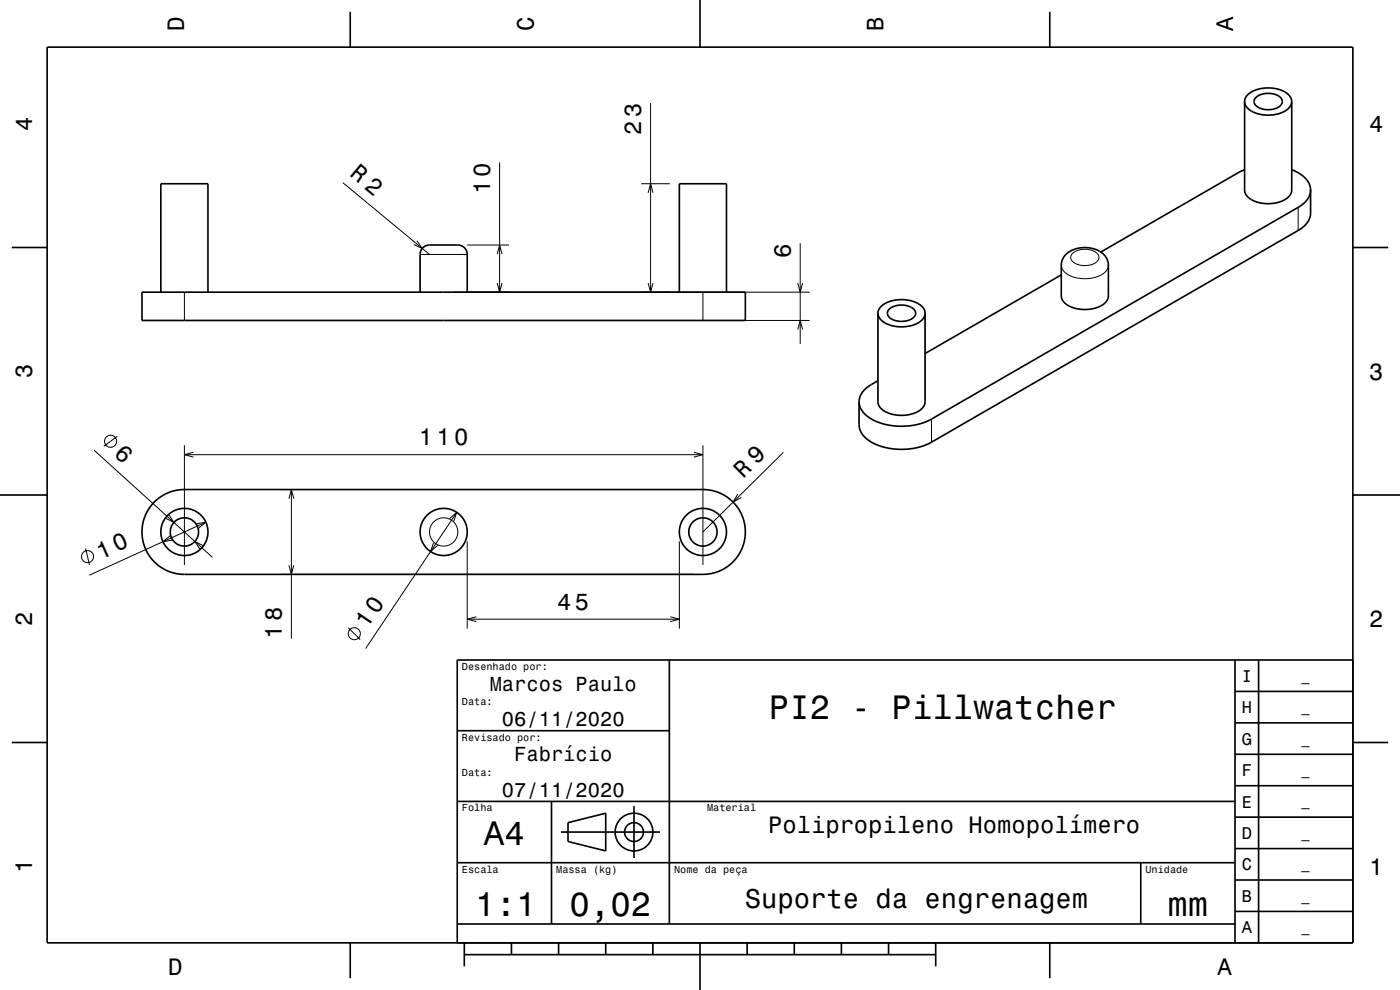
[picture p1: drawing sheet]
<svg xmlns="http://www.w3.org/2000/svg" width="297mm" height="210mm" viewBox="0 0 297 210" stroke-linecap="round" stroke-linejoin="round" font-family="sans-serif">
<g fill="none" stroke="#000" stroke-width=".21">
<path d="M72.7 38.8l18.4 15.2M106 34.5v27.5M136 39h6.1M138 21.9v40.1M88.4 51.1l1.2 1.6-1.8-.8M89.1 54h10M99.1 52h8.9M105.5 53.9l.5-1.9 .5 1.9M137.5 40.9l.5-1.9 .5 1.9M169.8 51.6v21.4M225.1 56.2a3.4 3.4 0 0 0 3.2 2.7 6.5 6.5 0 0 0 6.6-1.7l.2-1M227.5 53.8a4.1 4.1 0 0 1 5.5 .3 1.51 1.51 0 0 1-1.3 2 3.9 3.9 0 0 1-4.5-1.1 1.09 1.09 0 0 1 .3-1.2z"/>
<path d="M275.4 44v4.9M39.1 62v6M96.1 68h75.7M96.1 62h75.7M105.5 60l.5 2 .5-2M137.5 60l.5 2 .5-2M149.1 62v6M169.2 60l.6 2 .5-2M169.2 69.9l.6-1.9 .5 1.9M20 95.5l25 22.7M24.9 92.5l-2.9 2.2M39.1 94.4v25.4"/>
<path d="M39.1 96.4h110M41.1 95.9l-2 .5 2 .6M147.2 95.9l1.9 .5-1.9 .6M149.1 94.4v25.4M166.2 96l-17.1 16.8M197.6 88.9v4.9M18.2 116.3l.8 3.5M35.8 109.1l1.1 1.7-1.8-.9M36.1 113.6l-1.5 1.3 1.9-.3M41.7 111.1l2-.3-1.6 1.2M43.1 115.8l-1.8-.9 1.1 1.6M43.7 110.8l-24.7 11.2"/>
<path d="M59.8 103.8h87.3M61.3 119.9l.5 1.9 .5-1.9M61.3 105.8l.5-2 .5 2M61.8 103.8v31.7M92 115.1l-.7 1.9 1.5-1.3M95.4 110l1.5-1.3-.6 1.9M96.9 108.7l-19.3 28.9M99.1 114.8v18.5M144.1 114.8v18.5M156.5 104.8l-1 1.7 1.8-1M59.8 121.8h87.3M73.9 133.2l2.5 2.5"/>
<path d="M99.1 131.3h45M101.1 130.8l-2 .5 2 .6M142.2 130.8l1.9 .5-1.9 .6"/>
<circle cx="23.5" cy="93.6" r="1.28"/>
<circle cx="18.6" cy="118.1" r="1.28"/>
<circle cx="94.1" cy="112.8" r="3"/>
<circle cx="75.2" cy="134.4" r="1.28"/>
</g>
<g fill="none" stroke="#000" stroke-width=".35">
<path d="M10 10h277v190h-277zM74.3 2.5v7.5M148.5 0v10M222.7 2.5v7.5M264 21.5v18.8a3.4 3.4 0 0 0 3.2 2.7 6.6 6.6 0 0 0 6.5-1.7l.3-1v-18.8M264 21.5a3.4 3.4 0 0 1 3.2-2.6 6.5 6.5 0 0 1 6.5 1.6l.3 1M264 21.5a3.4 3.4 0 0 0 3.2 2.7 6.6 6.6 0 0 0 6.5-1.7l.3-1M264 36l-1.1 .5-29.4 17M266.5 20.6a4.2 4.2 0 0 1 5.4 .4 1.4 1.4 0 0 1-1.1 1.9 3.9 3.9 0 0 1-4.7-.9v-.7zM274 36h.1a5.2 5.2 0 0 1 3.9 4.3M2.5 52.5h7.5M225.1 58.3l-28.8 16.7"/>
<path d="M226.2 53.9a6.1 6.1 0 0 1 8.3 .5l.4 .6 .2 1.2v6.6a3.4 3.4 0 0 1-3.1 2.7 6.6 6.6 0 0 1-6.6-1.7l-.3-.9v-6.7a3.2 3.2 0 0 1 1.1-2.3zM278 40.3a4.4 4.4 0 0 1-2.6 3.7l-78.1 45.1-2.5 .9-3.2 .4-2.9-.2-2.5-.7a5.3 5.3 0 0 1-4-4.3M278 40.3v4.9a4.4 4.4 0 0 1-2.6 3.7l-78.1 45.1-2.5 .9-2.9 .4-3-.2-2.7-.7a5.3 5.3 0 0 1-4-4.3v-4.9M287 52.5h7.5M30.1 62h128v6h-128zM34.1 62v-23h10v23M89.1 62v-8a2 2 0 0 1 2-2h6a2 2 0 0 1 2 2v8M144.1 62v-23h10v23M186.2 66.4v18.8a3.5 3.5 0 0 0 3.2 2.7 6.5 6.5 0 0 0 6.6-1.7l.3-1v-18.8M186.2 66.4a3.4 3.4 0 0 0 3.2 2.7 6.5 6.5 0 0 0 6.6-1.7l.3-1M186.2 66.4a3.3 3.3 0 0 1 3-2.6 6.7 6.7 0 0 1 6.7 1.5l.4 1.1M188.7 65.6a4.1 4.1 0 0 1 5.4 .3 1.43 1.43 0 0 1-1.2 2 4 4 0 0 1-4.6-1v-.6z"/>
<path d="M186.2 80.8l-1.3 .7a4.5 4.5 0 0 0-2.7 3.7M0 105h10M32.8 106.4a9 9 0 0 1 6.3-2.6h110a9 9 0 0 1 9 9 9 9 0 0 1-9 9h-110a9 9 0 0 1-8.3-5.5 9 9 0 0 1 2-9.9zM287 105h10M142 140v56M262 140v60M267 140v60M287 140h-190v60M2.5 157.5h7.5M97 155h45M262 153.3h25M262 146.7h25"/>
<path d="M287 157.5h7.5M97 170h165M117 170v26M119 176.5h21M120.5 174.5l8-2v8l-8-2zM134.5 171v11M262 173.3h25M262 166.7h25M262 160h25M97 196h165M97 183h165M242 183v13"/>
<path d="M262 193.3h25M262 186.7h25M262 180h25M74.3 200v7.5M98.5 202.5h100M98.5 200v5M108.5 200v2.5M118.5 200v2.5M128.5 200v2.5M138.5 200v2.5M148.5 200v10M158.5 200v2.5"/>
<path d="M168.5 200v2.5M178.5 200v2.5M188.5 200v2.5M198.5 200v5M222.7 200v7.5"/>
<circle cx="39.1" cy="112.8" r="3"/>
<circle cx="39.1" cy="112.8" r="5"/>
<circle cx="94.1" cy="112.8" r="5"/>
<circle cx="149.1" cy="112.8" r="5"/>
<circle cx="149.1" cy="112.8" r="3"/>
<circle cx="134.5" cy="176.5" r="2"/>
<circle cx="134.5" cy="176.5" r="4"/>
</g>
<g font-size="7.2">
<text x="163.1" y="152.6">PI2 - Pillwatcher</text>
<text x="102.7" y="179.3">A4</text>
<text x="100.8" y="194.3">1:1</text>
<text x="120.8" y="194.3">0,02</text>
<text x="247.7" y="194.3">mm</text>
</g>
<text font-size="5.8" x="158" y="192.6">Suporte da engrenagem</text>
<g font-size="5.1">
<text x="74" y="37.2" transform="rotate(40 74 37.2)">R 2</text>
<text x="77.9" y="133.5" transform="rotate(-56 77.9 133.5)">10</text>
</g>
<g font-size="5">
<text x="39" y="6.5" transform="rotate(-90 39 6.5)">D</text>
<text x="113.2" y="6.5" transform="rotate(-90 113.2 6.5)">C</text>
<text x="187.4" y="6.5" transform="rotate(-90 187.4 6.5)">B</text>
<text x="261.6" y="6.5" transform="rotate(-90 261.6 6.5)">A</text>
<text x="6.8" y="27.8" transform="rotate(-90 6.8 27.8)">4</text>
<text x="136" y="28.6" transform="rotate(-90 136 28.6)">23</text>
<text x="290.5" y="28.1">4</text>
<text x="104" y="41.3" transform="rotate(-90 104 41.3)">10</text>
<text x="167.8" y="54.6" transform="rotate(-90 167.8 54.6)">6</text>
<text x="6.8" y="80.3" transform="rotate(-90 6.8 80.3)">3</text>
<text x="290.5" y="80.6">3</text>
<text x="88.9" y="94.4">110</text>
<text x="24" y="96.4" transform="rotate(42 24 96.4)">6</text>
<text x="157.7" y="101.6" transform="rotate(-45 157.7 101.6)">R 9</text>
<text x="21.4" y="118.7" transform="rotate(-24 21.4 118.7)">10</text>
<text x="118.2" y="129.3">45</text>
<text x="6.8" y="132.8" transform="rotate(-90 6.8 132.8)">2</text>
<text x="59.8" y="135.5" transform="rotate(-90 59.8 135.5)">18</text>
<text x="290.5" y="133.1">2</text>
<text x="162.9" y="176.8">Polipropileno Homopolímero</text>
<text x="6.8" y="185.3" transform="rotate(-90 6.8 185.3)">1</text>
<text x="290.5" y="185.6">1</text>
<text x="35.7" y="206.8">D</text>
<text x="258.3" y="206.8">A</text>
</g>
<g font-size="4.3">
<text x="103.9" y="146.5">Marcos Paulo</text>
<text x="106.5" y="154">06/11/2020</text>
<text x="109.1" y="161.5">Fabrício</text>
<text x="106.5" y="169">07/11/2020</text>
</g>
<g font-size="3.6">
<text x="263.4" y="144.6">I</text>
<text x="263.4" y="151.3">H</text>
<text x="263.4" y="158">G</text>
<text x="263.4" y="164.6">F</text>
<text x="263.4" y="171.3">E</text>
<text x="263.4" y="178">D</text>
<text x="263.4" y="184.6">C</text>
<text x="263.4" y="191.3">B</text>
<text x="263.4" y="198">A</text>
</g>
<g font-size="2.9">
<text x="276.1" y="144.4">_</text>
<text x="276.1" y="151">_</text>
<text x="276.1" y="157.7">_</text>
<text x="276.1" y="164.4">_</text>
<text x="276.1" y="171">_</text>
<text x="276.1" y="177.7">_</text>
<text x="276.1" y="184.4">_</text>
<text x="276.1" y="191.1">_</text>
<text x="276.1" y="197.7">_</text>
</g>
<g font-size="2.2">
<text x="98" y="142.1">Desenhado por:</text>
<text x="98" y="149.6">Data:</text>
<text x="98" y="157.1">Revisado por:</text>
<text x="98" y="164.6">Data:</text>
<text x="98" y="172.1">Folha</text>
<text x="150" y="172.1">Material</text>
<text x="98" y="185.1">Escala</text>
<text x="118" y="185.1">Massa (kg)</text>
<text x="143" y="185.1">Nome da peça</text>
<text x="243" y="185.1">Unidade</text>
</g>
</svg>
